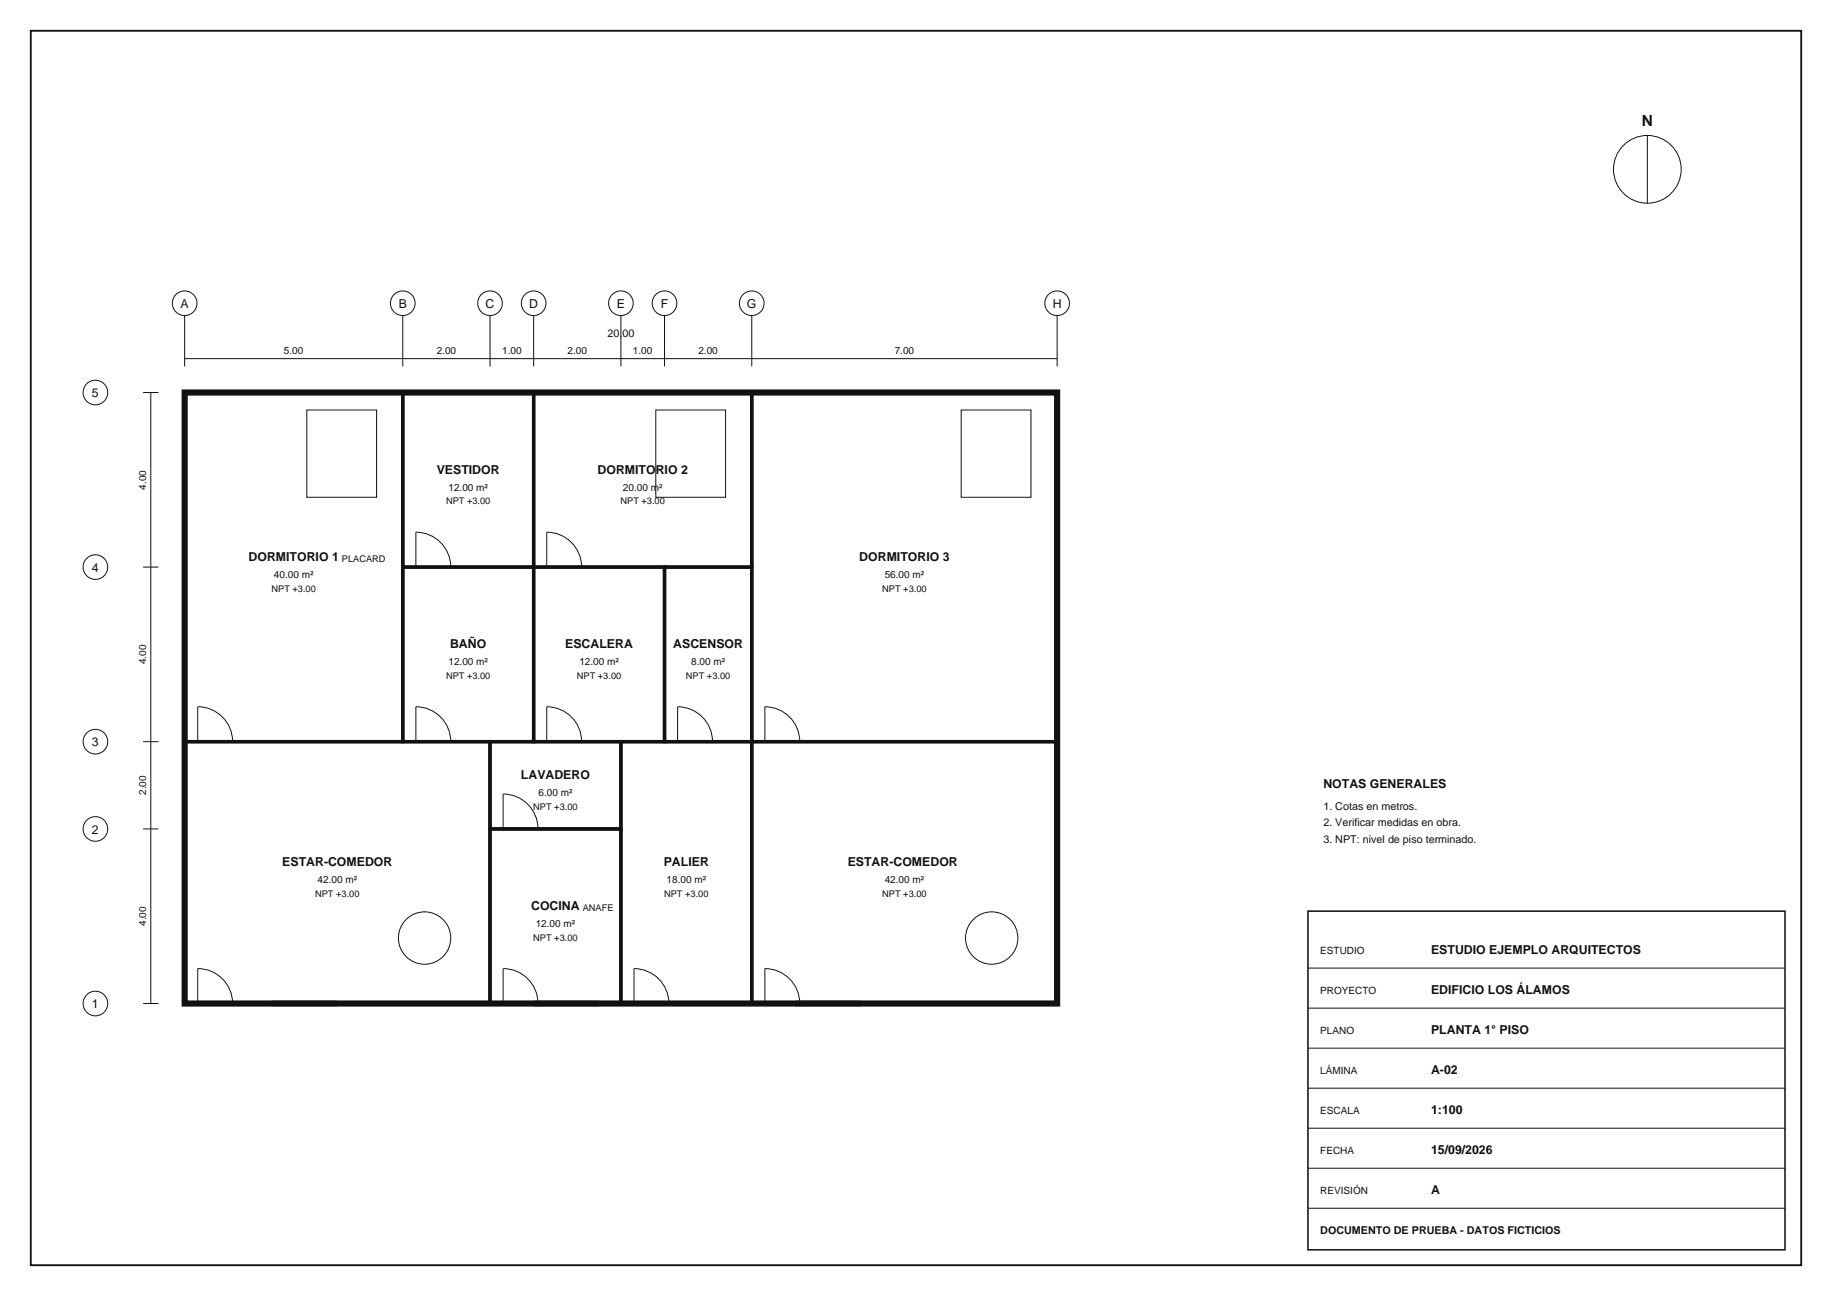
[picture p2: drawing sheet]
<svg xmlns="http://www.w3.org/2000/svg" width="420mm" height="297mm" viewBox="0 0 420 297" stroke-linecap="round" stroke-linejoin="round" font-family="sans-serif">
<path d="M7.1 7.1h405.8v282.8h-405.8z" fill="none" stroke="#111" stroke-width=".42"/>
<path d="M42.3 90h50v80h-50zM92.3 90h30v40h-30zM122.3 90h50v40h-50zM172.3 90h70.1v80h-70.1zM92.3 130h30v40h-30zM122.3 130h30v40h-30zM152.3 130h20v40h-20zM42.3 170h70v60h-70zM112.3 170h30v20h-30zM142.3 170h30v60h-30zM172.3 170h70.1v60h-70.1zM112.3 190h30v40h-30z" fill="none" stroke="#111" stroke-width=".78" stroke-linecap="butt"/>
<path d="M42.3 90h200.1v140h-200.1z" fill="none" stroke="#111" stroke-width="1.4" stroke-linecap="butt"/>
<g fill="none" stroke="#111" stroke-width=".23">
<path d="M377.7 31v15.6M42.3 72.3v11.7M92.3 72.3v11.7M112.3 72.3v11.7M122.3 72.3v11.7M142.3 72.3v11.7M152.3 72.3v11.7M172.3 72.3v11.7M242.4 72.3v11.7M32.8 90h3.5M34.6 90v140M42.3 82.2h200.1"/>
<path d="M70.3 94h16v20h-16zM150.3 94h16v20h-16zM220.4 94h16v20h-16zM32.8 130h3.5M95.3 130v-8a8 8 0 0 1 8 8M125.3 130v-8a8 8 0 0 1 8 8M32.8 170h3.5M45.3 170v-8a8 8 0 0 1 8 8M95.3 170v-8a8 8 0 0 1 8 8M125.3 170v-8a8 8 0 0 1 8 8M155.3 170v-8a8 8 0 0 1 8 8M175.3 170v-8a8 8 0 0 1 8.1 8"/>
<path d="M32.8 190h3.5M115.3 190v-8a8 8 0 0 1 8 8M32.8 230h3.5M45.3 230v-8a8 8 0 0 1 8 8M62.3 230.5h15M62.3 230h15M62.3 229.4h15M115.3 230v-8a8 8 0 0 1 8 8M122.3 230.5h15M122.3 230h15M122.3 229.4h15M145.3 230v-8a8 8 0 0 1 8 8"/>
<path d="M175.3 230v-8a8 8 0 0 1 8.1 8M182.4 230.5h15M182.4 230h15M182.4 229.4h15M299.9 221.9h109.3M299.9 231h109.3M299.9 240.2h109.3M299.9 249.4h109.3M299.9 258.5h109.3M299.9 267.7h109.3M299.9 276.9h109.3"/>
<circle cx="377.7" cy="38.8" r="7.8"/>
<circle cx="42.3" cy="69.5" r="2.82"/>
<circle cx="92.3" cy="69.5" r="2.82"/>
<circle cx="112.3" cy="69.5" r="2.82"/>
<circle cx="122.3" cy="69.5" r="2.82"/>
<circle cx="142.3" cy="69.5" r="2.82"/>
<circle cx="152.3" cy="69.5" r="2.82"/>
<circle cx="172.3" cy="69.5" r="2.82"/>
<circle cx="242.4" cy="69.5" r="2.82"/>
<circle cx="21.9" cy="90" r="2.82"/>
<circle cx="21.9" cy="130" r="2.82"/>
<circle cx="21.9" cy="170" r="2.82"/>
<circle cx="21.9" cy="190" r="2.82"/>
<circle cx="97.3" cy="215" r="6"/>
<circle cx="227.4" cy="215" r="6"/>
<circle cx="21.9" cy="230" r="2.82"/>
</g>
<path d="M299.9 208.8h109.3v77.6h-109.3z" fill="none" stroke="#111" stroke-width=".35"/>
<text font-size="3.5" fill="#111" x="376.4" y="28.9">N</text>
<g font-size="2.8" fill="#111">
<text x="41.4" y="70.6">A</text>
<text x="91.4" y="70.6">B</text>
<text x="111.3" y="70.6">C</text>
<text x="121.3" y="70.6">D</text>
<text x="141.4" y="70.6">E</text>
<text x="151.5" y="70.6">F</text>
<text x="171.3" y="70.6">G</text>
<text x="241.3" y="70.6">H</text>
<text x="21.1" y="91">5</text>
<text x="100.1" y="108.5">VESTIDOR</text>
<text x="137" y="108.5">DORMITORIO 2</text>
<text x="21.1" y="131">4</text>
<text x="57" y="128.5">DORMITORIO 1</text>
<text x="197" y="128.5">DORMITORIO 3</text>
<text x="103.2" y="148.6">BAÑO</text>
<text x="129.6" y="148.6">ESCALERA</text>
<text x="154.4" y="148.6">ASCENSOR</text>
<text x="21.1" y="171">3</text>
<text x="119.4" y="178.6">LAVADERO</text>
<text x="303.4" y="180.6">NOTAS GENERALES</text>
<text x="21.1" y="191">2</text>
<text x="64.7" y="198.6">ESTAR-COMEDOR</text>
<text x="152.2" y="198.6">PALIER</text>
<text x="194.3" y="198.6">ESTAR-COMEDOR</text>
<text x="121.8" y="208.6">COCINA</text>
<text x="328.1" y="218.7">ESTUDIO EJEMPLO ARQUITECTOS</text>
<text x="328.1" y="227.9">EDIFICIO LOS ÁLAMOS</text>
<text x="21.1" y="231">1</text>
<text x="328.1" y="237">PLANTA 1° PISO</text>
<text x="328.1" y="246.2">A-02</text>
<text x="328.1" y="255.4">1:100</text>
<text x="328.1" y="264.5">15/09/2026</text>
<text x="328.1" y="273.7">A</text>
</g>
<g font-size="2.5" fill="#111">
<text x="139.3" y="77.3">20.00</text>
<text x="303.4" y="185.5">1. Cotas en metros.</text>
<text x="303.4" y="189.4">2. Verificar medidas en obra.</text>
<text x="303.4" y="193.3">3. NPT: nivel de piso terminado.</text>
<text x="302.7" y="282.9">DOCUMENTO DE PRUEBA - DATOS FICTICIOS</text>
</g>
<g font-size="2.3" fill="#111">
<text x="65.1" y="81.1">5.00</text>
<text x="100.1" y="81.1">2.00</text>
<text x="115.1" y="81.1">1.00</text>
<text x="130.1" y="81.1">2.00</text>
<text x="145.1" y="81.1">1.00</text>
<text x="160.1" y="81.1">2.00</text>
<text x="205.1" y="81.1">7.00</text>
<text x="33.5" y="112.2" transform="rotate(-90 33.5 112.2)">4.00</text>
<text x="102.8" y="112.4">12.00 m²</text>
<text x="142.8" y="112.4">20.00 m²</text>
<text x="62.8" y="132.4">40.00 m²</text>
<text x="202.8" y="132.4">56.00 m²</text>
<text x="33.5" y="152.2" transform="rotate(-90 33.5 152.2)">4.00</text>
<text x="102.8" y="152.4">12.00 m²</text>
<text x="132.8" y="152.4">12.00 m²</text>
<text x="158.5" y="152.4">8.00 m²</text>
<text x="33.5" y="182.2" transform="rotate(-90 33.5 182.2)">2.00</text>
<text x="123.5" y="182.4">6.00 m²</text>
<text x="72.8" y="202.4">42.00 m²</text>
<text x="152.8" y="202.4">18.00 m²</text>
<text x="202.8" y="202.4">42.00 m²</text>
<text x="33.5" y="212.2" transform="rotate(-90 33.5 212.2)">4.00</text>
<text x="122.8" y="212.4">12.00 m²</text>
<text x="302.7" y="218.7">ESTUDIO</text>
<text x="302.7" y="227.9">PROYECTO</text>
<text x="302.7" y="237">PLANO</text>
<text x="302.7" y="246.2">LÁMINA</text>
<text x="302.7" y="255.4">ESCALA</text>
<text x="302.7" y="264.5">FECHA</text>
<text x="302.7" y="273.7">REVISIÓN</text>
</g>
<g font-size="2.1" fill="#111">
<text x="102.3" y="115.6">NPT +3.00</text>
<text x="142.3" y="115.6">NPT +3.00</text>
<text x="78.4" y="128.7">PLACARD</text>
<text x="62.2" y="135.6">NPT +3.00</text>
<text x="202.3" y="135.6">NPT +3.00</text>
<text x="102.3" y="155.6">NPT +3.00</text>
<text x="132.3" y="155.6">NPT +3.00</text>
<text x="157.3" y="155.6">NPT +3.00</text>
<text x="122.3" y="185.6">NPT +3.00</text>
<text x="72.2" y="205.6">NPT +3.00</text>
<text x="133.6" y="208.7">ANAFE</text>
<text x="152.3" y="205.6">NPT +3.00</text>
<text x="202.3" y="205.6">NPT +3.00</text>
<text x="122.3" y="215.6">NPT +3.00</text>
</g>
</svg>
